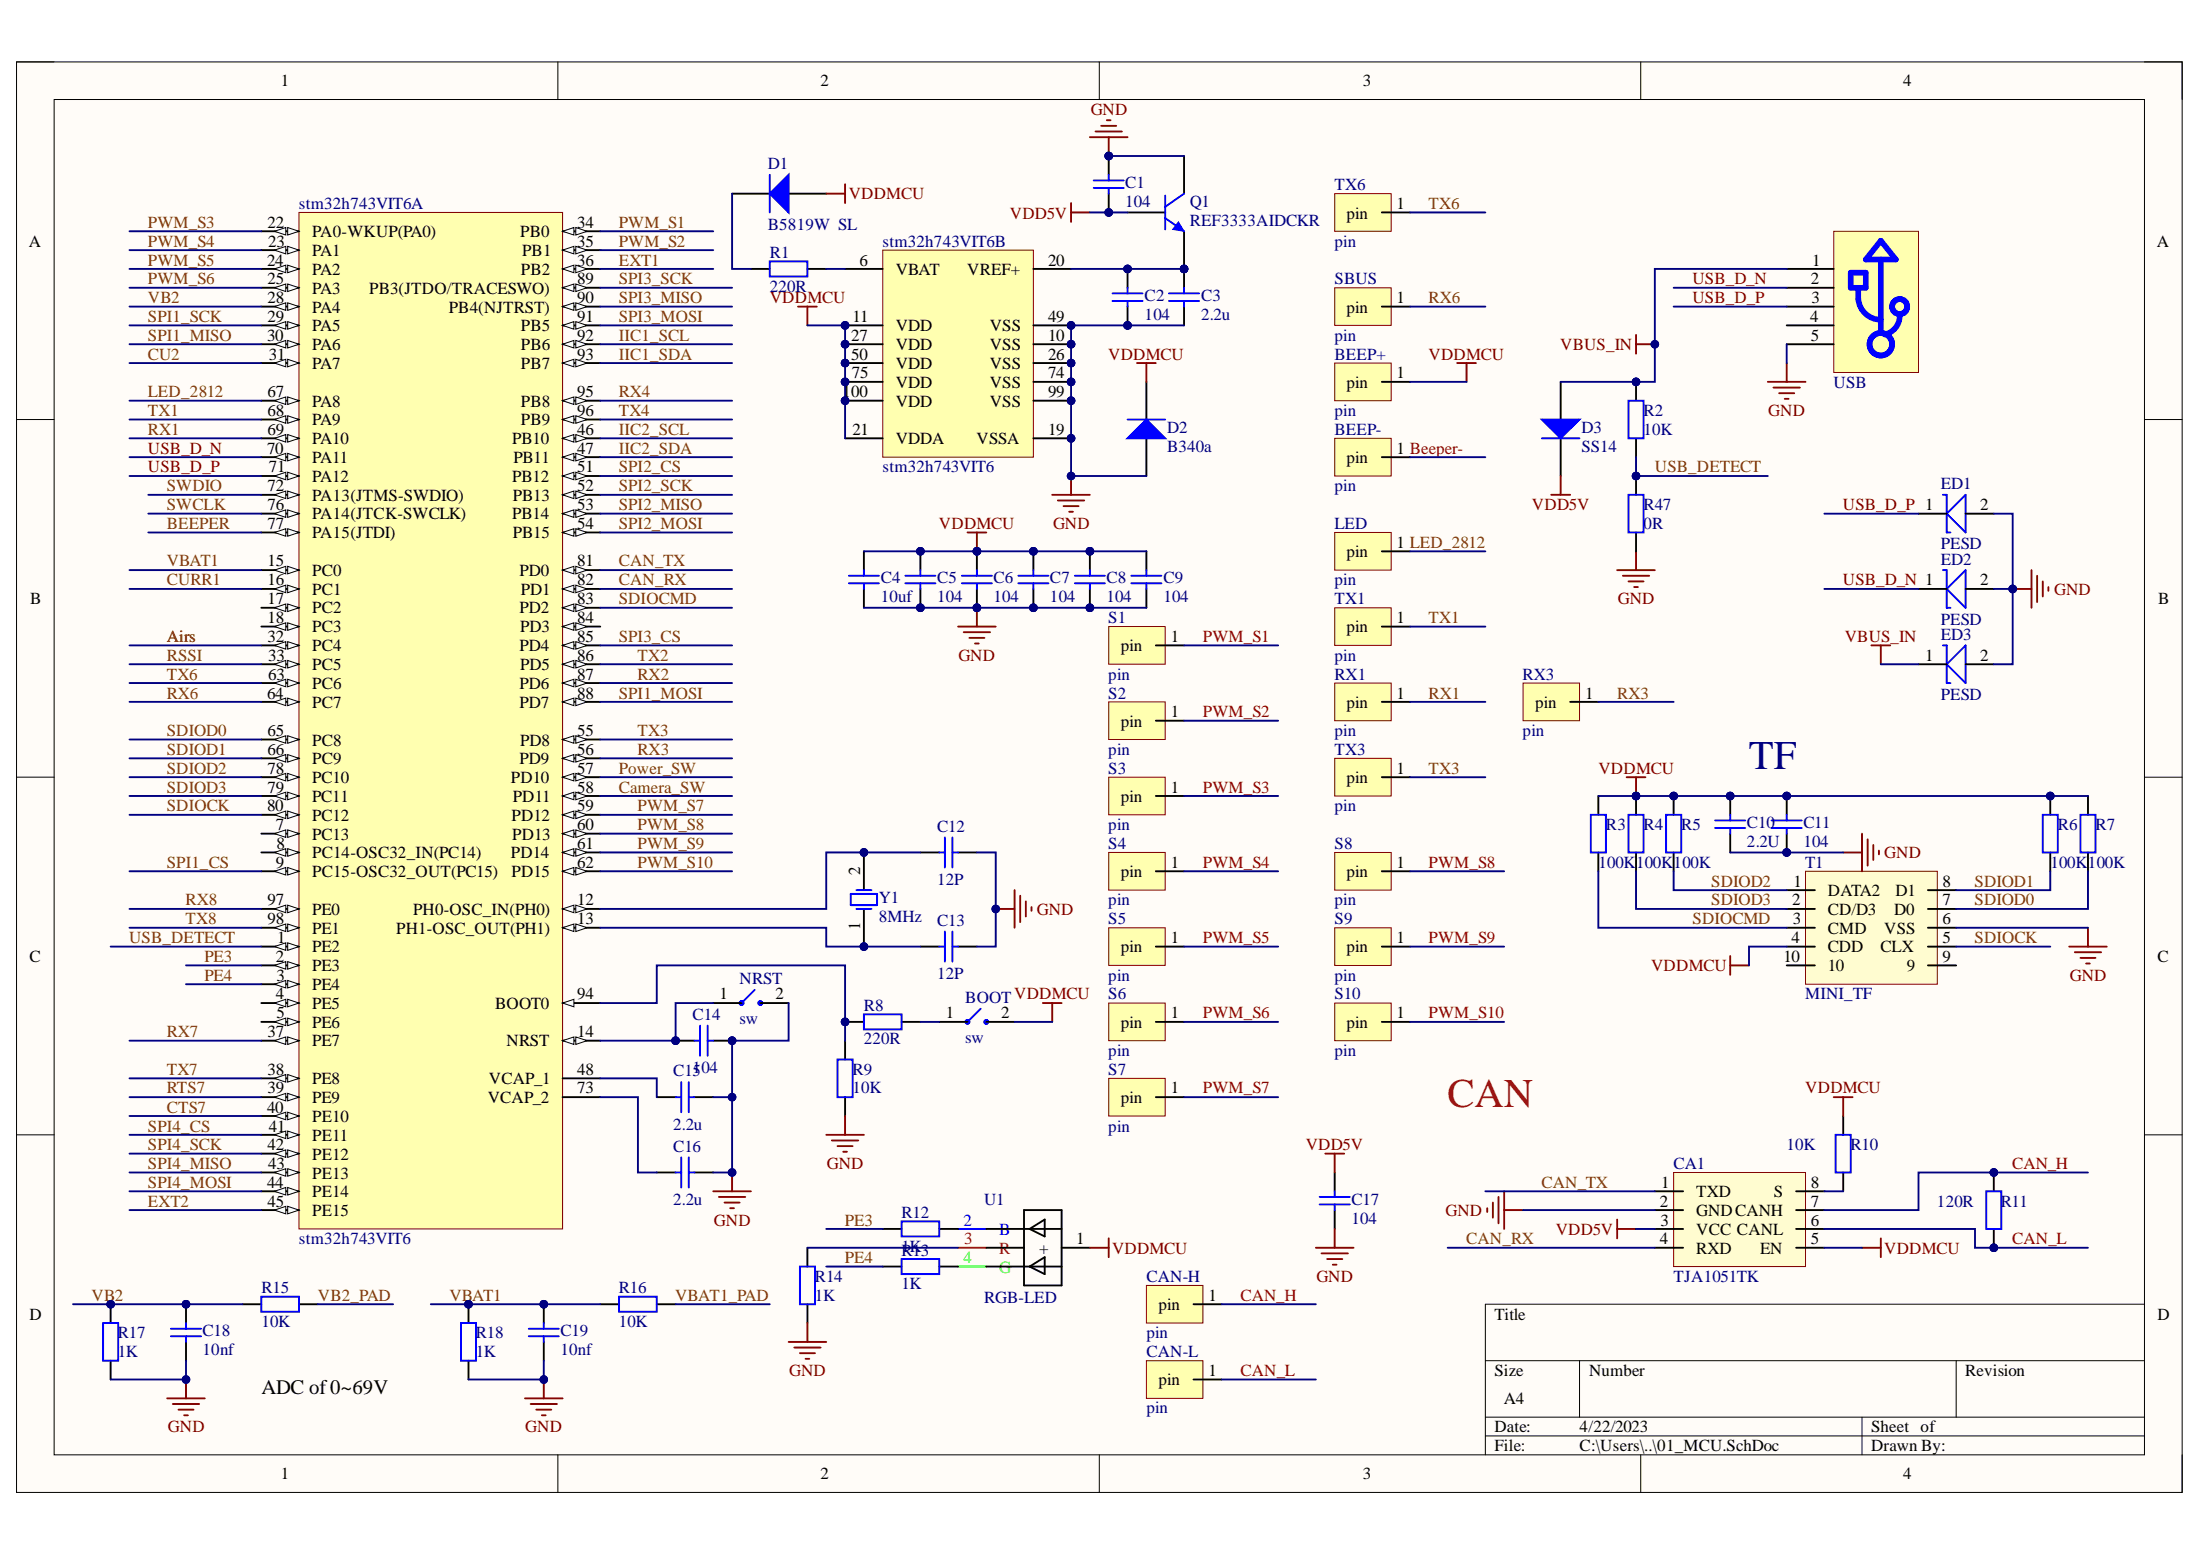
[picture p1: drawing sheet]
# Altium schematic sheet 01_MCU.SchDoc
size A4

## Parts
BEEP+  pin  [DIAN_0.5-1.0]
BEEP-  pin  [DIAN_0.5-1.0]
BOOT  sw  [SW_3*4mm]
C1  104  [0402_C]
C2  104  [0402_C]
C3  2.2u  [0603_C]
C4  10uf  [0603_C]
C5  104  [0402_C]
C6  104  [0402_C]
C7  104  [0402_C]
C8  104  [0402_C]
C9  104  [0402_C]
C10  2.2U  [0603_C]
C11  104  [0402_C]
C12  12P  [0402_C]
C13  12P  [0402_C]
C14  104  [0402_C]
C15  2.2u  [0603_C]
C16  2.2u  [0603_C]
C17  104  [0402_C]
C18  10nf  [0402_C]
C19  10nf  [0402_C]
CA1  TJA1051TK  [CAN-TJA1051TK]
CAN-H  pin  [DIAN_0.5-1.0]
CAN-L  pin  [DIAN_0.5-1.0]
D1  B5819W  SL  [SOD-123]
D2  B340a  [SMA(DO-214AC)_S1]
D3  SS14  [SMA(DO-214AC)_S1]
ED1  PESD  [PESD0402]
ED2  PESD  [PESD0402]
ED3  PESD  [PESD0402]
LED  pin  [DIAN_0.5-1.0]
NRST  sw  [SW_3*4mm]
Q1  REF3333AIDCKR  [SOT-23(SOT-23-3)]
R1  220R  [0402_R]
R2  10K  [0402_R]
R3  100K  [0402_R]
R4  100K  [0402_R]
R5  100K  [0402_R]
R6  100K  [0402_R]
R7  100K  [0402_R]
R8  220R  [0402_R]
R9  10K  [0402_R]
R10  10K  [0402_R]
R11  120R  [0402_R]
R12  1K  [0402_R]
R13  1K  [0402_R]
R14  1K  [0402_R]
R15  10K  [0402_R]
R16  10K  [0402_R]
R17  1K  [0402_R]
R18  1K  [0402_R]
R47  0R  [0402_R]
RX1  pin  [DIAN_0.5-1.0]
RX3  pin  [DIAN_0.5-1.0]
S1  pin  [DIAN_0.5-1.0]
S2  pin  [DIAN_0.5-1.0]
S3  pin  [DIAN_0.5-1.0]
S4  pin  [DIAN_0.5-1.0]
S5  pin  [DIAN_0.5-1.0]
S6  pin  [DIAN_0.5-1.0]
S7  pin  [DIAN_0.5-1.0]
S8  pin  [DIAN_0.5-1.0]
S9  pin  [DIAN_0.5-1.0]
S10  pin  [DIAN_0.5-1.0]
SBUS  pin  [DIAN_0.5-1.0]
stm32h743VIT6  stm32h743VIT6  [LQFP100-14x14mm]  (parts A,B of 2)
T1  MINI_TF  [mini_TF]
TX1  pin  [DIAN_0.5-1.0]
TX3  pin  [DIAN_0.5-1.0]
TX6  pin  [DIAN_0.5-1.0]
U1  RGB-LED  [RGB-3528]
USB  miniUSB  [USB-MINI-2]  (value not drawn)
Y1  8MHz  [SMD-5032_2P]

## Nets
GND: C1.1 C2.1 C3.1 C4.1 C5.2 C6.2 C7.2 C8.2 C9.2 C10.1 C11.1 C12.1 C13.1 C14.1 C15.1 C16.1 C17.2 C18.1 C19.1 CA1.2(GND) D2.1(A) ED1.2 ED2.2 ED3.2 NRST.2 Q1.3(C) R9.1 R14.2 R17.2 R18.2 R47.2 stm32h743VIT6.10(VSS) stm32h743VIT6.19(VSSA) stm32h743VIT6.26(VSS) stm32h743VIT6.49(VSS) stm32h743VIT6.74(VSS) stm32h743VIT6.99(VSS) T1.6(VSS) USB.5
VBUS_IN: D3.1(A) ED3.1 R2.2 USB.1
VDD5V: C1.2 C17.1 CA1.3(VCC) D3.2(K) Q1.1(B)
VDDMCU: BEEP+.1(pin) BOOT.2 C4.2 C5.1 C6.1 C7.1 C8.1 C9.1 C10.2 C11.2 CA1.5(EN) D1.1(A) D2.2(K) R3.2 R4.2 R5.2 R6.2 R7.2 R10.2 stm32h743VIT6.11(VDD) stm32h743VIT6.21(VDDA) stm32h743VIT6.27(VDD) stm32h743VIT6.50(VDD) stm32h743VIT6.75(VDD) stm32h743VIT6.100(VDD) T1.4(CDD) U1.1(+)
Airs: stm32h743VIT6.32(PC4)
BEEPER: stm32h743VIT6.77(PA15(JTDI))
Beeper-: BEEP-.1(pin)
Camera_SW: stm32h743VIT6.58(PD11)
CAN_H: CA1.7(CANH) CAN-H.1(pin) R11.2
CAN_L: CA1.6(CANL) CAN-L.1(pin) R11.1
CAN_RX: CA1.4(RXD) stm32h743VIT6.82(PD1)
CAN_TX: CA1.1(TXD) stm32h743VIT6.81(PD0)
CTS7: stm32h743VIT6.40(PE10)
CU2: stm32h743VIT6.31(PA7)
CURR1: stm32h743VIT6.16(PC1)
EXT1: stm32h743VIT6.36(PB2)
EXT2: stm32h743VIT6.45(PE15)
IIC1_SCL: stm32h743VIT6.92(PB6)
IIC1_SDA: stm32h743VIT6.93(PB7)
IIC2_SCL: stm32h743VIT6.46(PB10)
IIC2_SDA: stm32h743VIT6.47(PB11)
LED_2812: LED.1(pin) stm32h743VIT6.67(PA8)
PE3: R12.2 stm32h743VIT6.2(PE3)
PE4: R13.2 stm32h743VIT6.3(PE4)
Power_SW: stm32h743VIT6.57(PD10)
PWM_S1: S1.1(pin) stm32h743VIT6.34(PB0)
PWM_S2: S2.1(pin) stm32h743VIT6.35(PB1)
PWM_S3: S3.1(pin) stm32h743VIT6.22(PA0-WKUP(PA0))
PWM_S4: S4.1(pin) stm32h743VIT6.23(PA1)
PWM_S5: S5.1(pin) stm32h743VIT6.24(PA2)
PWM_S6: S6.1(pin) stm32h743VIT6.25(PA3)
PWM_S7: S7.1(pin) stm32h743VIT6.59(PD12)
PWM_S8: S8.1(pin) stm32h743VIT6.60(PD13)
PWM_S9: S9.1(pin) stm32h743VIT6.61(PD14)
PWM_S10: S10.1(pin) stm32h743VIT6.62(PD15)
RSSI: stm32h743VIT6.33(PC5)
RTS7: stm32h743VIT6.39(PE9)
RX1: RX1.1(pin) stm32h743VIT6.69(PA10)
RX2: stm32h743VIT6.87(PD6)
RX3: RX3.1(pin) stm32h743VIT6.56(PD9)
RX4: stm32h743VIT6.95(PB8)
RX6: SBUS.1(pin) stm32h743VIT6.64(PC7)
RX7: stm32h743VIT6.37(PE7)
RX8: stm32h743VIT6.97(PE0)
SDIOCK: stm32h743VIT6.80(PC12) T1.5(CLX)
SDIOCMD: R3.1 stm32h743VIT6.83(PD2) T1.3(CMD)
SDIOD0: R7.1 stm32h743VIT6.65(PC8) T1.7(D0)
SDIOD1: R6.1 stm32h743VIT6.66(PC9) T1.8(D1)
SDIOD2: R5.1 stm32h743VIT6.78(PC10) T1.1(DATA2)
SDIOD3: R4.1 stm32h743VIT6.79(PC11) T1.2(CD/D3)
SPI1_CS: stm32h743VIT6.9(PC15-OSC32_OUT(PC15))
SPI1_MISO: stm32h743VIT6.30(PA6)
SPI1_MOSI: stm32h743VIT6.88(PD7)
SPI1_SCK: stm32h743VIT6.29(PA5)
SPI2_CS: stm32h743VIT6.51(PB12)
SPI2_MISO: stm32h743VIT6.53(PB14)
SPI2_MOSI: stm32h743VIT6.54(PB15)
SPI2_SCK: stm32h743VIT6.52(PB13)
SPI3_CS: stm32h743VIT6.85(PD4)
SPI3_MISO: stm32h743VIT6.90(PB4(NJTRST))
SPI3_MOSI: stm32h743VIT6.91(PB5)
SPI3_SCK: stm32h743VIT6.89(PB3(JTDO/TRACESWO))
SPI4_CS: stm32h743VIT6.41(PE11)
SPI4_MISO: stm32h743VIT6.43(PE13)
SPI4_MOSI: stm32h743VIT6.44(PE14)
SPI4_SCK: stm32h743VIT6.42(PE12)
SWCLK: stm32h743VIT6.76(PA14(JTCK-SWCLK))
SWDIO: stm32h743VIT6.72(PA13(JTMS-SWDIO))
TX1: stm32h743VIT6.68(PA9) TX1.1(pin)
TX2: stm32h743VIT6.86(PD5)
TX3: stm32h743VIT6.55(PD8) TX3.1(pin)
TX4: stm32h743VIT6.96(PB9)
TX6: stm32h743VIT6.63(PC6) TX6.1(pin)
TX7: stm32h743VIT6.38(PE8)
TX8: stm32h743VIT6.98(PE1)
USB_D_N: ED2.1 stm32h743VIT6.70(PA11) USB.2
USB_D_P: ED1.1 stm32h743VIT6.71(PA12) USB.3
USB_DETECT: R2.1 R47.1 stm32h743VIT6.1(PE2)
VB2: C18.2 R15.1 R17.1 stm32h743VIT6.28(PA4)
VB2_PAD: R15.2
VBAT1: C19.2 R16.1 R18.1 stm32h743VIT6.15(PC0)
VBAT1_PAD: R16.2
NetBOOT_1: BOOT.1 R8.1
NetC2_2: C2.2 C3.2 Q1.2(E) stm32h743VIT6.20(VREF+)
NetC12_2: C12.2 stm32h743VIT6.12(PH0-OSC_IN(PH0)) Y1.2(OSC2)
NetC13_2: C13.2 stm32h743VIT6.13(PH1-OSC_OUT(PH1)) Y1.1(OSC1)
NetC14_2: C14.2 NRST.1 stm32h743VIT6.14(NRST)
NetC15_2: C15.2 stm32h743VIT6.48(VCAP_1)
NetC16_2: C16.2 stm32h743VIT6.73(VCAP_2)
NetCA1_8: CA1.8(S) R10.1
NetD1_2: D1.2(K) R1.2
NetR1_1: R1.1 stm32h743VIT6.6(VBAT)
NetR8_2: R8.2 R9.2 stm32h743VIT6.94(BOOT0)
NetR12_1: R12.1 U1.2(B)
NetR13_1: R13.1 U1.4(G)
NetR14_1: R14.1 U1.3(R)

Not connected (* = marked no-connect by the designer): stm32h743VIT6 4(PE5) 5(PE6) 7(PC13) 8(PC14-OSC32_IN(PC14)) 17(PC2) 18(PC3) 84(PD3); T1 9 10; USB 4

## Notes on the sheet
- TF
- CAN
- ADC of 0~69V
